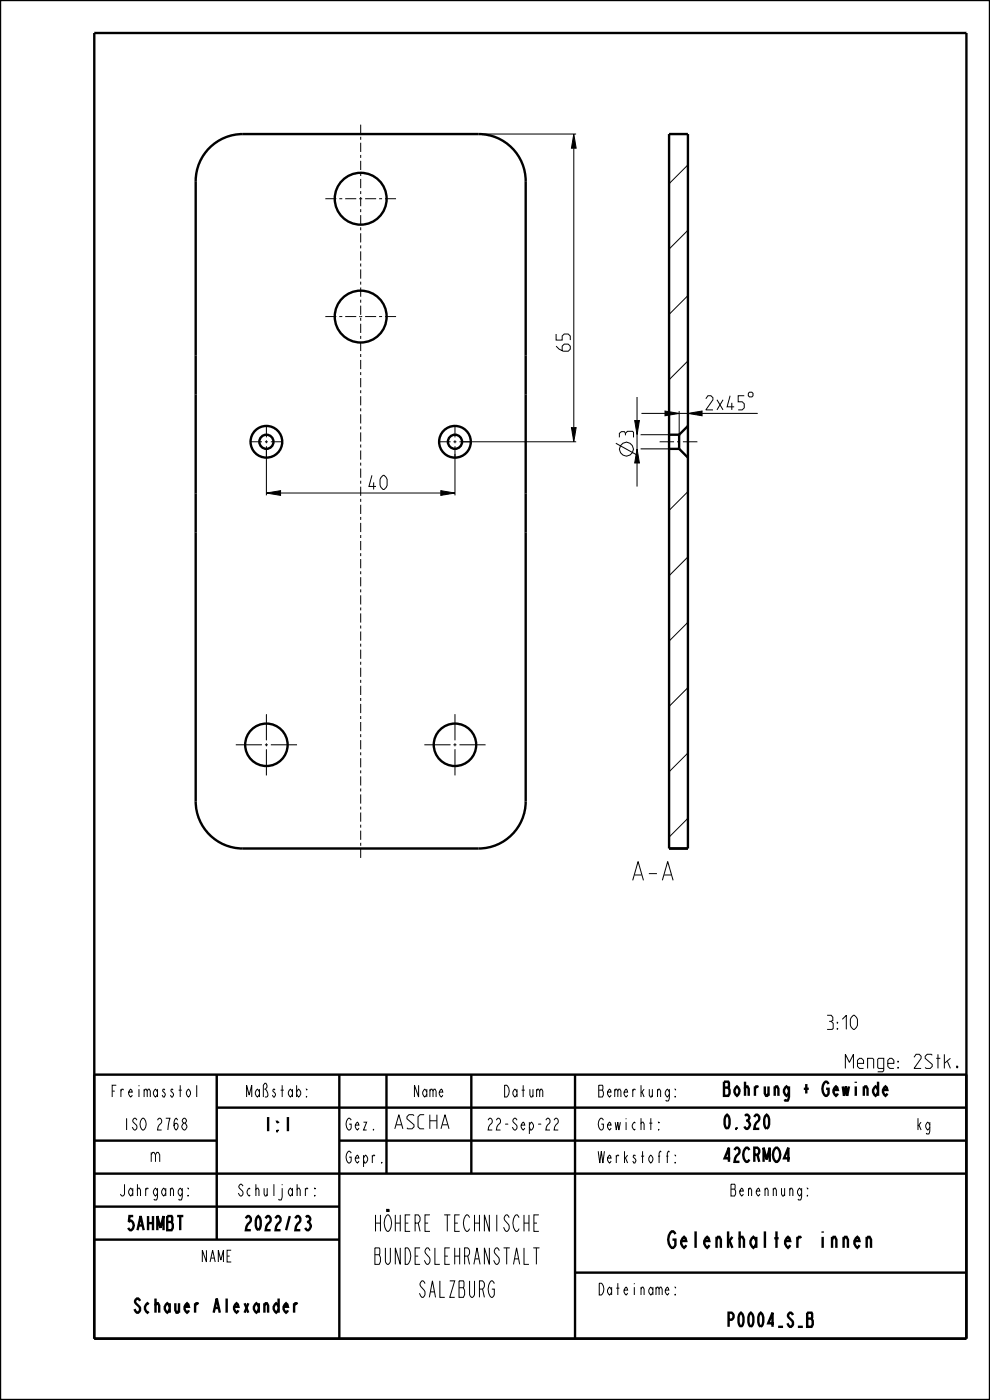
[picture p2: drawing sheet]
<svg xmlns="http://www.w3.org/2000/svg" width="210mm" height="297mm" viewBox="0 0 210 297" stroke-linecap="round" stroke-linejoin="round" font-family="sans-serif">
<g fill="none" stroke="#000" stroke-width=".21">
<path d="M101.5 28.4h20.7M121.7 28.4l.5 3h-1zM121.7 31.4v59.3M145.9 35l-4 4M145.9 48.8l-4 4M145.9 62.7l-4 4M145.9 76.6l-4 4M56.5 95.1v10M96.5 96.3v8.8M97.9 93.7h24.3M121.2 90.7h1l-.5 3zM130.6 94l4.5 2.5"/>
<path d="M134.6 89.2h1l-.5 3zM135.1 95.2l.5 3h-1zM135.1 84.2v5M135.1 92.2v3M135.1 98.2v5M135.9 95.2h6M135.9 92.2h6M136.1 87.7h5M141.1 87.2l3 .5-3 .5zM144.1 87.2v5M144.1 87.7h1.8M145.9 87.7l3-.5v1z"/>
<path d="M148.9 87.7h11.8M56.5 104.6l3-.5v1zM59.5 104.6h34M93.5 104.1l3 .5-3 .5zM145.9 104.3l-4 4M145.9 118.2l-4 4M145.9 132l-4 4M145.9 145.9l-4 4M145.9 159.7l-4 4M145.9 173.6l-4 4"/>
<circle cx="132.9" cy="95.3" r="1.47"/>
</g>
<path d="M121.7 28.4l.5 3h-1zM121.2 90.7h1l-.5 3zM134.6 89.2h1l-.5 3zM135.1 95.2l.5 3h-1zM141.1 87.2l3 .5-3 .5zM145.9 87.7l3-.5v1zM56.5 104.6l3-.5v1zM93.5 104.1l3 .5-3 .5z" fill="#000"/>
<g fill="none" stroke="#000" stroke-width=".51">
<path d="M0 0h210v297h-210zM20 7h185v277h-185zM141.9 28.4h4v151.6h-4zM41.5 83.7v21M111.5 83.7v21M141.9 95.2h2.2M141.9 92.2h2.2M144.1 92.2v3M144.1 95.2l1.8 1.9M145.9 90.4l-1.8 1.8M20 228h185v56M46 235h159"/>
<path d="M46 228v35M72 228v56M82 228v21M100 228v21M122 228v56M20 242h26M20 249h185M20 256h52M72 242h133M20 263h52M122 270h83"/>
</g>
<!-- layer: A_ACHSEN -->
<g fill="none" stroke="#000" stroke-width=".21">
<path d="M76.5 26.4v2M76.5 29v.6M76.5 30.3v1.9M76.5 32.9v.6M76.5 34.1v2M76.5 36.7v.6M76.5 38v1.9M69 42.2h2.3M72 42.2h.6M73.2 42.2h2.4M76.2 42.2h.6M76.5 40.5v.7"/>
<path d="M76.5 41.8v2M76.5 44.4v.6M76.5 45.6v2M76.5 48.2v.7M76.5 49.5v1.9M76.5 52.1v.6M76.5 53.3v2M76.5 55.9v.6M76.5 57.2v1.9M76.5 59.7v.7M77.5 42.2h2.3M80.4 42.2h.6"/>
<path d="M81.7 42.2h2.3M69 67.2h2.3M72 67.2h.6M73.2 67.2h2.4M76.2 67.2h.6M76.5 61v2M76.5 63.6v.6M76.5 64.8v2M76.5 67.4v.7M76.5 68.7v1.9M76.5 71.3v.6M76.5 72.5v2"/>
<path d="M76.5 75.1v.6M76.5 76.4v1.9M76.5 78.9v.7M77.5 67.2h2.3M80.4 67.2h.6M81.7 67.2h2.3M53 93.7h2.6M56.2 93.7h.6M56.5 90.2v2.6M56.5 93.4v.6M56.5 94.7v2.5M57.5 93.7h2.5"/>
<path d="M76.5 80.2v2M76.5 82.8v.6M76.5 84v2M76.5 86.6v.7M76.5 87.9v1.9M76.5 90.5v.6M76.5 91.7v2M76.5 94.3v.6M76.5 95.6v1.9M76.5 98.1v.7M76.5 99.4v2M93 93.7h2.6"/>
<path d="M96.2 93.7h.6M96.5 90.2v2.6M96.5 93.4v.6M96.5 94.7v2.5M97.5 93.7h2.5M139.9 93.7h3.1M143.6 93.7h.6M144.9 93.7h3M76.5 102v.6M76.5 103.2v2M76.5 105.8v.7M76.5 107.1v1.9"/>
<path d="M76.5 109.7v.6M76.5 110.9v2M76.5 113.5v.6M76.5 114.8v1.9M76.5 117.3v.7M76.5 118.6v2M76.5 121.2v.6M76.5 122.4v2M76.5 125v.7M76.5 126.3v1.9M76.5 128.9v.6M76.5 130.1v2"/>
<path d="M76.5 132.7v.6M76.5 134v1.9M76.5 136.5v.7M76.5 137.8v2M50 158h5.6M56.2 158h.6M56.5 151.5v5.6M56.5 157.7v.6M56.5 158.9v5.6M57.5 158h5.5M76.5 140.4v.6M76.5 141.6v2"/>
<path d="M76.5 144.2v.7M76.5 145.5v1.9M76.5 148.1v.6M76.5 149.3v2M76.5 151.9v.6M76.5 153.2v1.9M76.5 155.8v.6M76.5 157v2M76.5 159.6v.6M90 158h5.6M96.2 158h.6M96.5 151.5v5.6"/>
<path d="M96.5 157.7v.6M96.5 158.9v5.6M97.5 158h5.5M76.5 160.8v2M76.5 163.4v.7M76.5 164.7v1.9M76.5 167.3v.6M76.5 168.5v2M76.5 171.1v.6M76.5 172.4v1.9M76.5 175v.6M76.5 176.2v2"/>
<path d="M76.5 178.8v.6M76.5 180v2"/>
</g>
<g fill="none" stroke="#000" stroke-width=".51">
<path d="M41.5 75.4v8.3M111.5 75.4v8.3M41.5 104.7v8.3M111.5 104.7v8.3"/>
<circle cx="76.5" cy="42.2" r="5.5"/>
<circle cx="76.5" cy="67.2" r="5.5"/>
<circle cx="56.5" cy="93.7" r="3.4"/>
<circle cx="56.5" cy="93.7" r="1.5"/>
<circle cx="96.5" cy="93.7" r="3.4"/>
<circle cx="96.5" cy="93.7" r="1.5"/>
<circle cx="56.5" cy="158" r="4.5"/>
<circle cx="96.5" cy="158" r="4.5"/>
</g>
<!-- layer: A_RUNDUNGEN -->
<path d="M41.5 75.4v-37a10 10 0 0 1 10-10h50a10 10 0 0 1 10 10v37M41.5 113v57a10 10 0 0 0 10 10h50a10 10 0 0 0 10-10v-57M141.9 180h4" fill="none" stroke="#000" stroke-width=".51"/>
<text font-size="5.2" x="134.6" y="186.8">A-A</text>
<g font-size="4.6">
<text x="77.1" y="261.2">HÖHERE TECHNISCHE</text>
<text x="77.1" y="268.2">BUNDESLEHRANSTALT</text>
<text x="138.9" y="264.7">Gelenkhalter innen</text>
<text x="87.6" y="275.2">SALZBURG</text>
</g>
<g font-size="3.9">
<text x="121" y="74.5" transform="rotate(-90 121 74.5)">65</text>
<text x="149.7" y="87">2x45</text>
<text x="134.4" y="92.8" transform="rotate(-90 134.4 92.8)">3</text>
<text x="78.3" y="103.8">40</text>
<text x="173.4" y="218.4">3:10</text>
<text x="178.7" y="226.7">Menge: 2Stk.</text>
<text x="153.2" y="232.5">Bohrung + Gewinde</text>
<text x="55.5" y="240">1:1</text>
<text x="83.2" y="239.5">ASCHA</text>
<text x="153.2" y="239.5">0.320</text>
<text x="31.6" y="246.5">m</text>
<text x="153.2" y="246.5">42CRMO4</text>
<text x="26" y="261">5AHMBT</text>
<text x="50.8" y="261">2022/23</text>
<text x="26.1" y="278.5">Schauer Alexander</text>
<text x="152.9" y="281.5">P0004_S_B</text>
</g>
<g font-size="3.3">
<text x="22.3" y="232.7">Freimasstol</text>
<text x="51.2" y="232.7">Maßstab:</text>
<text x="87.1" y="232.7">Name</text>
<text x="106.1" y="232.7">Datum</text>
<text x="127.1" y="232.7">Bemerkung:</text>
<text x="25.2" y="239.7">ISO 2768</text>
<text x="73.2" y="239.7">Gez.</text>
<text x="102.2" y="239.7">22-Sep-22</text>
<text x="127.1" y="239.7">Gewicht:</text>
<text x="194.2" y="239.7">kg</text>
<text x="73.2" y="246.7">Gepr.</text>
<text x="127.1" y="246.7">Werkstoff:</text>
<text x="24.2" y="253.7">Jahrgang:</text>
<text x="49.2" y="253.7">Schuljahr:</text>
<text x="153.7" y="253.7">Benennung:</text>
<text x="42.1" y="267.7">NAME</text>
<text x="127.1" y="274.7">Dateiname:</text>
</g>
</svg>
